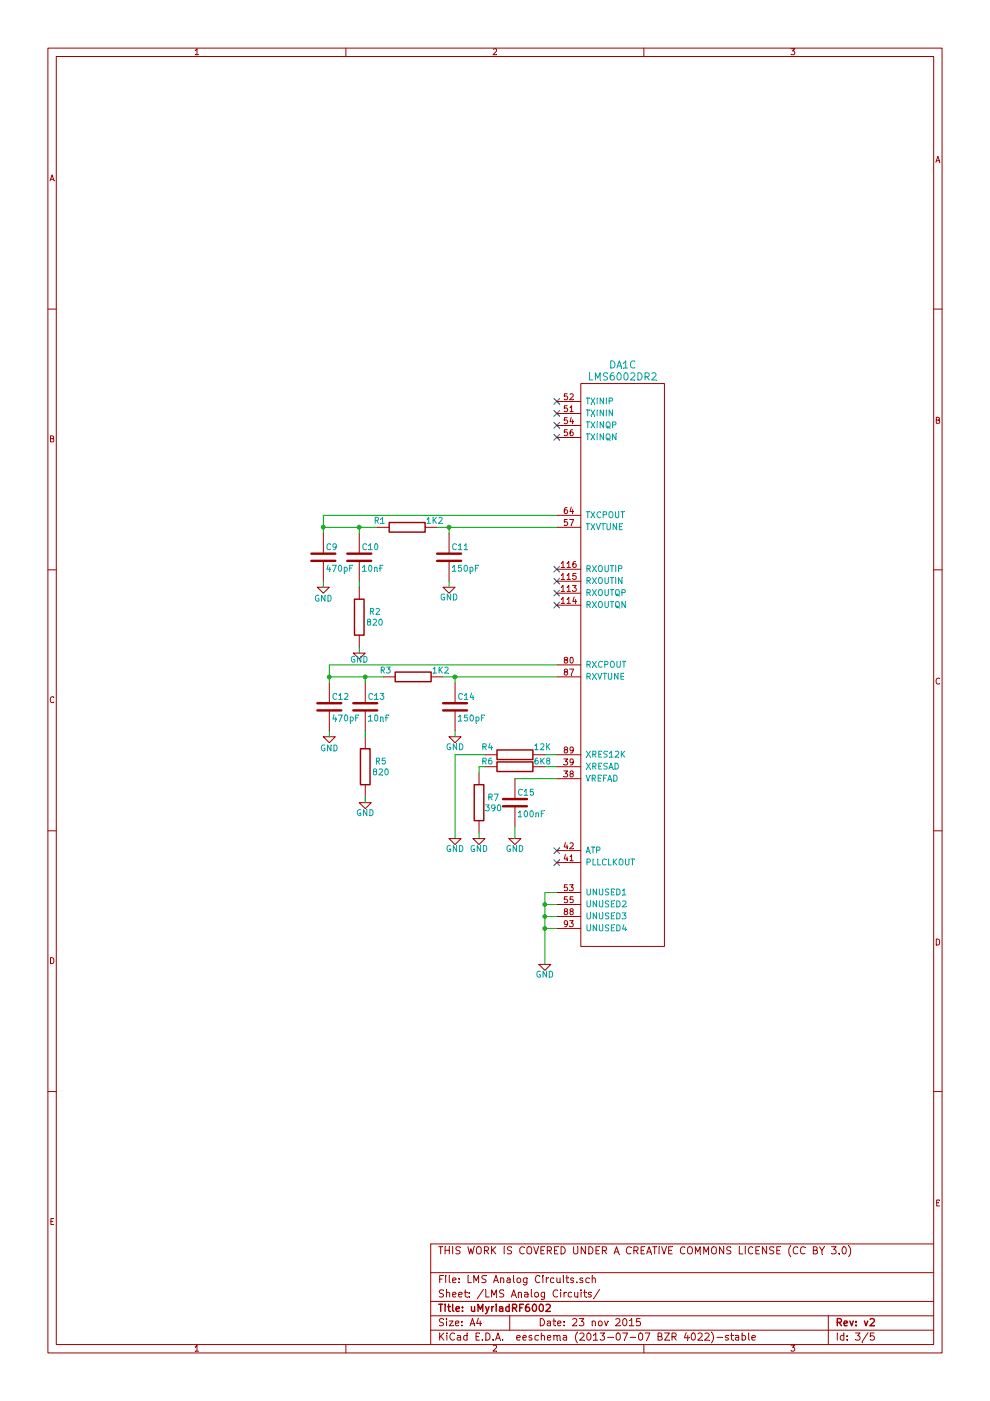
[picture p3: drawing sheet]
EESchema Schematic File Version 2
LIBS:power
LIBS:LMS7002EVB
LIBS:uMyriad6002-cache
EELAYER 27 0
EELAYER END
$Descr A4 8268 11693 portrait
encoding utf-8
Sheet 3 5
Title "uMyriadRF6002"
Date "23 nov 2015"
Rev "v2"
Comp ""
Comment1 "THIS WORK IS COVERED UNDER A CREATIVE COMMONS LICENSE (CC BY 3.0)"
Comment2 ""
Comment3 ""
Comment4 ""
$EndDescr
Wire Wire Line
	4650 5550 2750 5550
Wire Wire Line
	3800 7000 3800 6300
Connection ~ 3000 4400
Connection ~ 3750 4400
Connection ~ 4550 7550
Wire Wire Line
	4650 7550 4550 7550
Connection ~ 4550 7750
Wire Wire Line
	4550 7750 4650 7750
Wire Wire Line
	4650 7450 4550 7450
Wire Wire Line
	4550 7450 4550 8050
Wire Wire Line
	4550 7650 4650 7650
Connection ~ 4550 7650
Wire Wire Line
	3650 4400 4650 4400
Wire Wire Line
	2700 4400 3150 4400
Wire Wire Line
	4650 4300 2700 4300
Wire Wire Line
	2700 4300 2700 4450
Connection ~ 2700 4400
Connection ~ 2750 5650
Wire Wire Line
	2750 5550 2750 5700
Wire Wire Line
	2750 5650 3200 5650
Connection ~ 3800 5650
Connection ~ 3050 5650
Wire Wire Line
	4300 6500 4650 6500
Wire Wire Line
	3700 5650 4650 5650
$Comp
L GND #PWR013
U 1 1
P 4550 8050
F 0 "#PWR013" H 4550 8150 50  0001 C CNN
F 1 "GND" H 4550 7960 50  0000 C CNN
F 2 "" H 4550 8050 60  0001 C CNN
F 3 "" H 4550 8050 60  0001 C CNN
	1    4550 8050
	1    0    0    -1  
$EndComp
$Comp
L GND #PWR014
U 1 1
P 3800 7000
F 0 "#PWR014" H 3800 7100 50  0001 C CNN
F 1 "GND" H 3800 6910 50  0000 C CNN
F 2 "" H 3800 7000 60  0001 C CNN
F 3 "" H 3800 7000 60  0001 C CNN
	1    3800 7000
	1    0    0    -1  
$EndComp
$Comp
L GND #PWR015
U 1 1
P 4000 7000
F 0 "#PWR015" H 4000 7100 50  0001 C CNN
F 1 "GND" H 4000 6910 50  0000 C CNN
F 2 "" H 4000 7000 60  0001 C CNN
F 3 "" H 4000 7000 60  0001 C CNN
	1    4000 7000
	1    0    0    -1  
$EndComp
$Comp
L GND #PWR016
U 1 1
P 4300 7000
F 0 "#PWR016" H 4300 7100 50  0001 C CNN
F 1 "GND" H 4300 6910 50  0000 C CNN
F 2 "" H 4300 7000 60  0001 C CNN
F 3 "" H 4300 7000 60  0001 C CNN
	1    4300 7000
	1    0    0    -1  
$EndComp
$Comp
L GND #PWR017
U 1 1
P 3050 6700
F 0 "#PWR017" H 3050 6800 50  0001 C CNN
F 1 "GND" H 3050 6610 50  0000 C CNN
F 2 "" H 3050 6700 60  0001 C CNN
F 3 "" H 3050 6700 60  0001 C CNN
	1    3050 6700
	1    0    0    -1  
$EndComp
$Comp
L GND #PWR018
U 1 1
P 3800 6150
F 0 "#PWR018" H 3800 6250 50  0001 C CNN
F 1 "GND" H 3800 6060 50  0000 C CNN
F 2 "" H 3800 6150 60  0001 C CNN
F 3 "" H 3800 6150 60  0001 C CNN
	1    3800 6150
	1    0    0    -1  
$EndComp
$Comp
L GND #PWR019
U 1 1
P 2750 6150
F 0 "#PWR019" H 2750 6250 50  0001 C CNN
F 1 "GND" H 2750 6050 50  0000 C CNN
F 2 "" H 2750 6150 60  0001 C CNN
F 3 "" H 2750 6150 60  0001 C CNN
	1    2750 6150
	1    0    0    -1  
$EndComp
$Comp
L GND #PWR020
U 1 1
P 3000 5450
F 0 "#PWR020" H 3000 5550 50  0001 C CNN
F 1 "GND" H 3000 5390 50  0000 C CNN
F 2 "" H 3000 5450 60  0001 C CNN
F 3 "" H 3000 5450 60  0001 C CNN
	1    3000 5450
	1    0    0    -1  
$EndComp
$Comp
L GND #PWR021
U 1 1
P 2700 4900
F 0 "#PWR021" H 2700 5000 50  0001 C CNN
F 1 "GND" H 2700 4800 50  0000 C CNN
F 2 "" H 2700 4900 60  0001 C CNN
F 3 "" H 2700 4900 60  0001 C CNN
	1    2700 4900
	1    0    0    -1  
$EndComp
$Comp
L GND #PWR022
U 1 1
P 3750 4900
F 0 "#PWR022" H 3750 5000 50  0001 C CNN
F 1 "GND" H 3750 4810 50  0000 C CNN
F 2 "" H 3750 4900 60  0001 C CNN
F 3 "" H 3750 4900 60  0001 C CNN
	1    3750 4900
	1    0    0    -1  
$EndComp
NoConn ~ 4650 7200
NoConn ~ 4650 7100
$Comp
L C C15
U 1 1
P 4300 6700
F 0 "C15" H 4320 6780 50  0000 L CNN
F 1 "100nF" H 4320 6600 50  0000 L CNN
F 2 "C_SM0402" H 4300 6700 60  0001 C CNN
F 3 "" H 4300 6700 60  0001 C CNN
F 4 "Farnell" H 4300 6700 60  0001 C CNN "Vendor"
F 5 "1288282" H 4300 6700 60  0001 C CNN "Vendor Part Number"
F 6 "KEMET" H 4300 6700 60  0001 C CNN "Manufacturer"
F 7 "C0402C104K8PACTU" H 4300 6700 60  0001 C CNN "Manufacturer Part Number"
F 8 "CAPACITOR; 0402; 100NF; 10V; X5R;" H 4300 6700 60  0001 C CNN "Description"
	1    4300 6700
	1    0    0    -1  
$EndComp
$Comp
L R R7
U 1 1
P 4000 6700
F 0 "R7" H 4120 6740 50  0000 C CNN
F 1 "390" H 4120 6650 50  0000 C CNN
F 2 "R_SM0402" H 4000 6700 60  0001 C CNN
F 3 "" H 4000 6700 60  0001 C CNN
F 4 "Farnell" H 4000 6700 60  0001 C CNN "Vendor"
F 5 "9239189" H 4000 6700 60  0001 C CNN "Vendor Part Number"
F 6 "YAGEO (PHYCOMP)" H 4000 6700 60  0001 C CNN "Manufacturer"
F 7 "RC0402FR-07390RL" H 4000 6700 60  0001 C CNN "Manufacturer Part Number"
F 8 "RESISTOR; RC32H; 0402; 390R;" H 4000 6700 60  0001 C CNN "Description"
	1    4000 6700
	1    0    0    -1  
$EndComp
$Comp
L R R6
U 1 1
P 4300 6400
F 0 "R6" V 4260 6170 50  0000 C CNN
F 1 "6K8" V 4260 6630 50  0000 C CNN
F 2 "R_SM0402" H 4300 6400 60  0001 C CNN
F 3 "" H 4300 6400 60  0001 C CNN
F 4 "Farnell" H 4300 6400 60  0001 C CNN "Vendor"
F 5 "1358064" H 4300 6400 60  0001 C CNN "Vendor Part Number"
F 6 "MULTICOMP" H 4300 6400 60  0001 C CNN "Manufacturer"
F 7 "MC 0.0625W 0402 1% 6K8" H 4300 6400 60  0001 C CNN "Manufacturer Part Number"
F 8 "RESISTOR; 0402; 1%; 6K8;" H 4300 6400 60  0001 C CNN "Description"
	1    4300 6400
	0    1    1    0   
$EndComp
$Comp
L R R4
U 1 1
P 4300 6300
F 0 "R4" V 4240 6070 50  0000 C CNN
F 1 "12K" V 4240 6530 50  0000 C CNN
F 2 "R_SM0402" H 4300 6300 60  0001 C CNN
F 3 "" H 4300 6300 60  0001 C CNN
F 4 "Farnell" H 4300 6300 60  0001 C CNN "Vendor"
F 5 "1358071RL" H 4300 6300 60  0001 C CNN "Vendor Part Number"
F 6 "MULTICOMP" H 4300 6300 60  0001 C CNN "Manufacturer"
F 7 "MC 0.0625W 0402 1% 12K" H 4300 6300 60  0001 C CNN "Manufacturer Part Number"
F 8 " RESISTOR; 0402; 1%; 12K;" H 4300 6300 60  0001 C CNN "Description"
	1    4300 6300
	0    1    1    0   
$EndComp
$Comp
L R R5
U 1 1
P 3050 6400
F 0 "R5" H 3180 6440 50  0000 C CNN
F 1 "820" H 3180 6350 50  0000 C CNN
F 2 "R_SM0402" H 3050 6400 60  0001 C CNN
F 3 "" H 3050 6400 60  0001 C CNN
F 4 "Farnell" H 3050 6400 60  0001 C CNN "Vendor"
F 5 "1358040RL" H 3050 6400 60  0001 C CNN "Vendor Part Number"
F 6 "MULTICOMP" H 3050 6400 60  0001 C CNN "Manufacturer"
F 7 "MC 0.0625W 0402 1% 820R" H 3050 6400 60  0001 C CNN "Manufacturer Part Number"
F 8 "RESISTOR; 0402; 1%; 820R;" H 3050 6400 60  0001 C CNN "Description"
	1    3050 6400
	1    0    0    -1  
$EndComp
$Comp
L C C9
U 1 1
P 2700 4650
F 0 "C9" H 2720 4730 50  0000 L CNN
F 1 "470pF" H 2720 4550 50  0000 L CNN
F 2 "C_SM0402" H 2700 4650 60  0001 C CNN
F 3 "" H 2700 4650 60  0001 C CNN
F 4 "Farnell" H 2700 4650 60  0001 C CNN "Vendor"
F 5 "1758987" H 2700 4650 60  0001 C CNN "Vendor Part Number"
F 6 "MULTICOMP" H 2700 4650 60  0001 C CNN "Manufacturer"
F 7 "MCCA000132" H 2700 4650 60  0001 C CNN "Manufacturer Part Number"
F 8 "MLCC; 0402; X7R; 50V; 470PF;" H 2700 4650 60  0001 C CNN "Description"
	1    2700 4650
	1    0    0    -1  
$EndComp
$Comp
L C C10
U 1 1
P 3000 4650
F 0 "C10" H 3020 4730 50  0000 L CNN
F 1 "10nF" H 3020 4550 50  0000 L CNN
F 2 "C_SM0402" H 3000 4650 60  0001 C CNN
F 3 "" H 3000 4650 60  0001 C CNN
F 4 "Farnell" H 3000 4650 60  0001 C CNN "Vendor"
F 5 "3019275" H 3000 4650 60  0001 C CNN "Vendor Part Number"
F 6 "YAGEO (PHYCOMP)" H 3000 4650 60  0001 C CNN "Manufacturer"
F 7 "CC0402KRX7R7BB103" H 3000 4650 60  0001 C CNN "Manufacturer Part Number"
F 8 "CAPACITOR; 0402; 10NF; 16V;" H 3000 4650 60  0001 C CNN "Description"
	1    3000 4650
	1    0    0    -1  
$EndComp
$Comp
L C C11
U 1 1
P 3750 4650
F 0 "C11" H 3770 4730 50  0000 L CNN
F 1 "150pF" H 3770 4550 50  0000 L CNN
F 2 "C_SM0402" H 3750 4650 60  0001 C CNN
F 3 "" H 3750 4650 60  0001 C CNN
F 4 "Farnell" H 3750 4650 60  0001 C CNN "Vendor"
F 5 "1758976" H 3750 4650 60  0001 C CNN "Vendor Part Number"
F 6 "MULTICOMP" H 3750 4650 60  0001 C CNN "Manufacturer"
F 7 "MCCA000122" H 3750 4650 60  0001 C CNN "Manufacturer Part Number"
F 8 "MLCC; 0402; NP0; 50V; 150PF;" H 3750 4650 60  0001 C CNN "Description"
	1    3750 4650
	1    0    0    -1  
$EndComp
$Comp
L R R1
U 1 1
P 3400 4400
F 0 "R1" V 3350 4170 50  0000 C CNN
F 1 "1K2" V 3350 4630 50  0000 C CNN
F 2 "R_SM0402" H 3400 4400 60  0001 C CNN
F 3 "" H 3400 4400 60  0001 C CNN
F 4 "Farnell" H 3400 4400 60  0001 C CNN "Vendor"
F 5 "1358045" H 3400 4400 60  0001 C CNN "Vendor Part Number"
F 6 "MULTICOMP" H 3400 4400 60  0001 C CNN "Manufacturer"
F 7 "MC 0.0625W 0402 1% 1K2" H 3400 4400 60  0001 C CNN "Manufacturer Part Number"
F 8 "RESISTOR; 0402; 1%; 1K2;" H 3400 4400 60  0001 C CNN "Description"
	1    3400 4400
	0    1    1    0   
$EndComp
Wire Wire Line
	3000 4400 3000 4450
Wire Wire Line
	3750 4400 3750 4450
Wire Wire Line
	2700 4850 2700 4900
Wire Wire Line
	3000 4850 3000 4900
Wire Wire Line
	3750 4850 3750 4900
Wire Wire Line
	3050 5700 3050 5650
Wire Wire Line
	3800 5700 3800 5650
Wire Wire Line
	2750 6100 2750 6150
Wire Wire Line
	3050 6100 3050 6150
Wire Wire Line
	3800 6100 3800 6150
Wire Wire Line
	3050 6650 3050 6700
Wire Wire Line
	4000 6950 4000 7000
Wire Wire Line
	4300 6900 4300 7000
Wire Wire Line
	4000 6450 4000 6400
Wire Wire Line
	4000 6400 4050 6400
Wire Wire Line
	3800 6300 4050 6300
Wire Wire Line
	4550 6300 4650 6300
Wire Wire Line
	4550 6400 4650 6400
Wire Wire Line
	3000 5400 3000 5450
$Comp
L C C14
U 1 1
P 3800 5900
F 0 "C14" H 3820 5980 50  0000 L CNN
F 1 "150pF" H 3820 5800 50  0000 L CNN
F 2 "C_SM0402" H 3800 5900 60  0001 C CNN
F 3 "" H 3800 5900 60  0001 C CNN
F 4 "Farnell" H 3800 5900 60  0001 C CNN "Vendor"
F 5 "1758976" H 3800 5900 60  0001 C CNN "Vendor Part Number"
F 6 "MULTICOMP" H 3800 5900 60  0001 C CNN "Manufacturer"
F 7 "MCCA000122" H 3800 5900 60  0001 C CNN "Manufacturer Part Number"
F 8 "MLCC; 0402; NP0; 50V; 150PF;" H 3800 5900 60  0001 C CNN "Description"
	1    3800 5900
	1    0    0    -1  
$EndComp
$Comp
L C C12
U 1 1
P 2750 5900
F 0 "C12" H 2770 5980 50  0000 L CNN
F 1 "470pF" H 2770 5800 50  0000 L CNN
F 2 "C_SM0402" H 2750 5900 60  0001 C CNN
F 3 "" H 2750 5900 60  0001 C CNN
F 4 "Farnell" H 2750 5900 60  0001 C CNN "Vendor"
F 5 "1758987" H 2750 5900 60  0001 C CNN "Vendor Part Number"
F 6 "MULTICOMP" H 2750 5900 60  0001 C CNN "Manufacturer"
F 7 "MCCA000132" H 2750 5900 60  0001 C CNN "Manufacturer Part Number"
F 8 "MLCC; 0402; X7R; 50V; 470PF;" H 2750 5900 60  0001 C CNN "Description"
	1    2750 5900
	1    0    0    -1  
$EndComp
$Comp
L C C13
U 1 1
P 3050 5900
F 0 "C13" H 3070 5980 50  0000 L CNN
F 1 "10nF" H 3070 5800 50  0000 L CNN
F 2 "C_SM0402" H 3050 5900 60  0001 C CNN
F 3 "" H 3050 5900 60  0001 C CNN
F 4 "Farnell" H 3050 5900 60  0001 C CNN "Vendor"
F 5 "3019275" H 3050 5900 60  0001 C CNN "Vendor Part Number"
F 6 "YAGEO (PHYCOMP)" H 3050 5900 60  0001 C CNN "Manufacturer"
F 7 "CC0402KRX7R7BB103" H 3050 5900 60  0001 C CNN "Manufacturer Part Number"
F 8 "CAPACITOR; 0402; 10NF; 16V;" H 3050 5900 60  0001 C CNN "Description"
	1    3050 5900
	1    0    0    -1  
$EndComp
$Comp
L R R2
U 1 1
P 3000 5150
F 0 "R2" H 3130 5190 50  0000 C CNN
F 1 "820" H 3130 5100 50  0000 C CNN
F 2 "R_SM0402" H 3000 5150 60  0001 C CNN
F 3 "" H 3000 5150 60  0001 C CNN
F 4 "Farnell" H 3000 5150 60  0001 C CNN "Vendor"
F 5 "1358040RL" H 3000 5150 60  0001 C CNN "Vendor Part Number"
F 6 "MULTICOMP" H 3000 5150 60  0001 C CNN "Manufacturer"
F 7 "MC 0.0625W 0402 1% 820R" H 3000 5150 60  0001 C CNN "Manufacturer Part Number"
F 8 "RESISTOR; 0402; 1%; 820R;" H 3000 5150 60  0001 C CNN "Description"
	1    3000 5150
	1    0    0    -1  
$EndComp
$Comp
L R R3
U 1 1
P 3450 5650
F 0 "R3" V 3400 5420 50  0000 C CNN
F 1 "1K2" V 3400 5880 50  0000 C CNN
F 2 "R_SM0402" H 3450 5650 60  0001 C CNN
F 3 "" H 3450 5650 60  0001 C CNN
F 4 "Farnell" H 3450 5650 60  0001 C CNN "Vendor"
F 5 "1358045" H 3450 5650 60  0001 C CNN "Vendor Part Number"
F 6 "MULTICOMP" H 3450 5650 60  0001 C CNN "Manufacturer"
F 7 "MC 0.0625W 0402 1% 1K2" H 3450 5650 60  0001 C CNN "Manufacturer Part Number"
F 8 "RESISTOR; 0402; 1%; 1K2;" H 3450 5650 60  0001 C CNN "Description"
	1    3450 5650
	0    1    1    0   
$EndComp
NoConn ~ 4650 4750
NoConn ~ 4650 4850
NoConn ~ 4650 4950
NoConn ~ 4650 5050
NoConn ~ 4650 3350
NoConn ~ 4650 3450
NoConn ~ 4650 3550
NoConn ~ 4650 3650
$Comp
L LMS6002DR2 DA1
U 3 1
P 5200 5100
F 0 "DA1" H 5200 7150 60  0000 C CNN
F 1 "LMS6002DR2" H 5200 7050 60  0000 C CNN
F 2 "~" H 5200 5100 60  0000 C CNN
F 3 "~" H 5200 5100 60  0000 C CNN
	3    5200 5100
	1    0    0    -1  
$EndComp
$EndSCHEMATC
